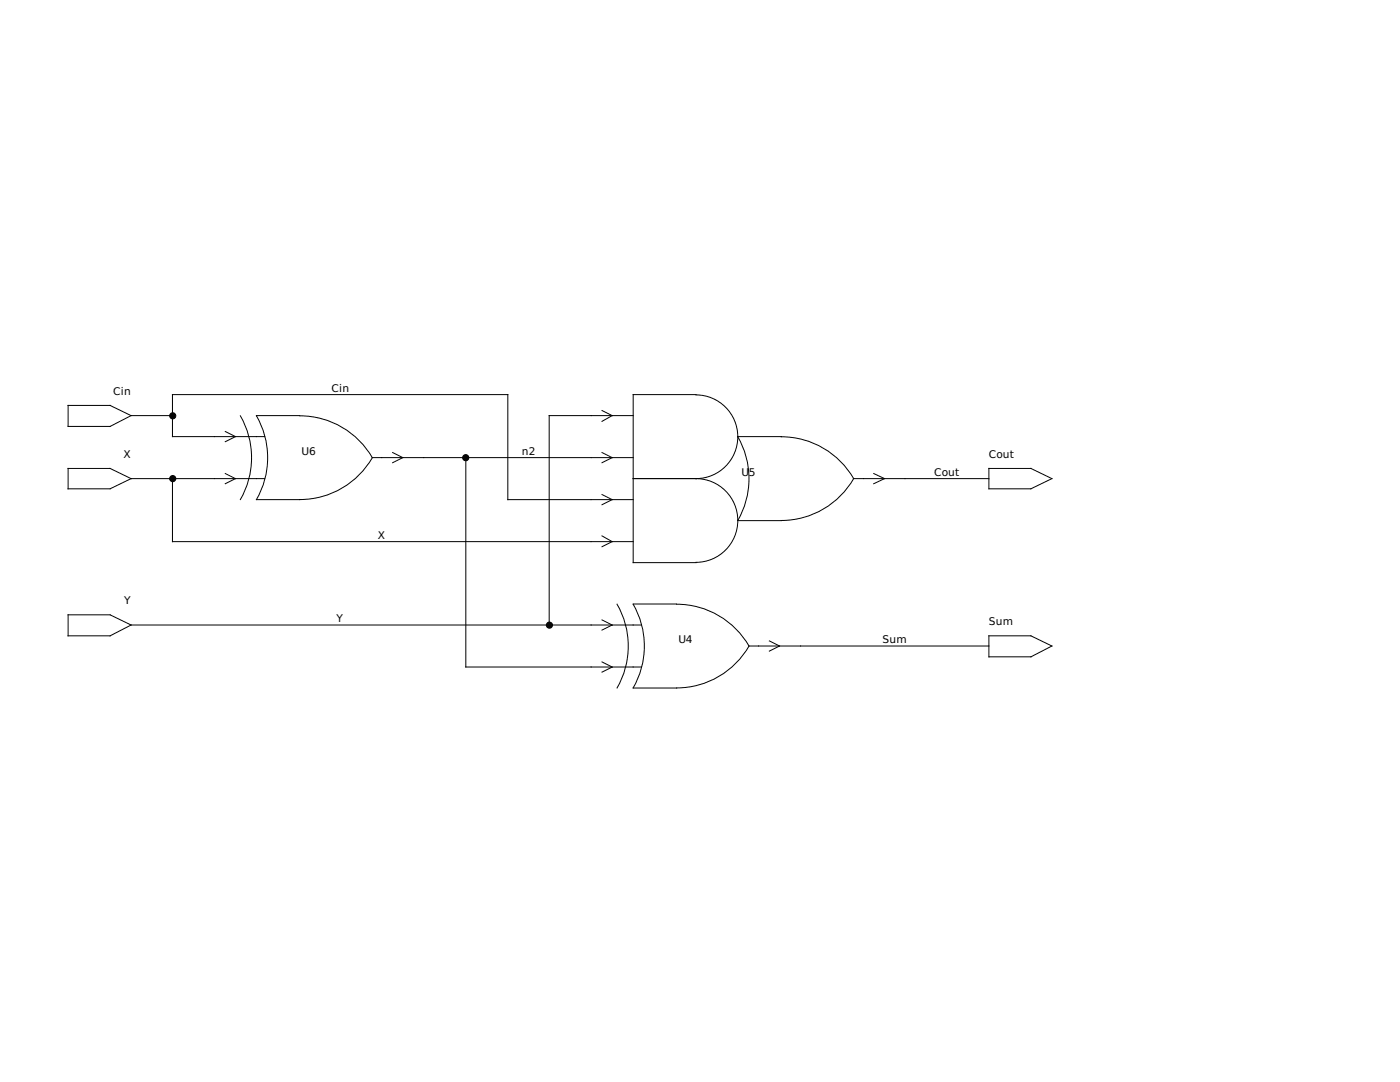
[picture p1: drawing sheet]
<svg xmlns="http://www.w3.org/2000/svg" width="279mm" height="216mm" viewBox="0 0 279 216" stroke-linecap="round" stroke-linejoin="round" font-family="sans-serif">
<g fill="none" stroke="#000" stroke-width=".2">
<path d="M138.9 78.8a8.4 8.4 0 0 1 8.3 8.4 8.4 8.4 0 0 1-8.3 8.3 8.4 8.4 0 0 1 8.3 8.4 8.4 8.4 0 0 1-8.3 8.3M138.9 78.7h-12.5v33.6h12.5M13.6 93.5h8.4l4.2 2-4.2 2h-8.4zM13.6 80.9h8.4l4.2 2-4.2 2.2h-8.4zM26.2 82.9h8.2M26.2 95.5h26.6M34.4 95.5v12.6h92M45 86.1l2 1-2 1M45 94.5l2 1-2 1M48 83a16.7 16.7 0 0 1 0 16.7M51.2 83a16.7 16.7 0 0 1 0 16.7h8.6a16.8 16.8 0 0 0 14.5-8.4M51.2 82.9h8.6"/>
<path d="M52.8 87.1h-18.4v-8.4h66.9v21h25.1M59.8 83a16.7 16.7 0 0 1 14.5 8.3h52.1M78.4 90.3l2 1-2 1M93 91.3v41.8h35M120.1 98.7l2.1 1-2.1 1M120.1 81.9l2.1 1-2.1 1.2M120.1 90.3l2.1 1-2.1 1M126.4 82.9h-16.8v41.8M126.4 95.5h12.5M147.2 87.1h8.8M147.2 87.2a16.7 16.7 0 0 1 0 16.7M155.9 87.2a16.7 16.7 0 0 1 14.5 8.3 16.7 16.7 0 0 1-14.5 8.4"/>
<path d="M170.3 95.5h27.1M174.4 94.5l2.1 1-2.1 1M197.4 93.5h8.3l4.2 2-4.2 2h-8.3zM120.1 106.9l2.1 1.2-2.1 1M147.2 103.9h8.8M13.6 122.7h8.4l4.2 2-4.2 2.2h-8.4zM26.2 124.7h101.8M120.1 132.1l2.1 1-2.1 1M120.1 123.7l2.1 1-2.1 1M123.1 120.6a16.7 16.7 0 0 1 0 16.7M126.4 137.3h8.6M149.5 128.9a16.7 16.7 0 0 1-14.5 8.4"/>
<path d="M149.5 128.9h47.9M149.5 128.9a16.8 16.8 0 0 0-14.5-8.4l-8.6 .1a16.7 16.7 0 0 1 0 16.7M153.5 127.9l2.1 1-2.1 1M197.4 126.9h8.3l4.2 2-4.2 2.2h-8.3z"/>
</g>
<g fill="#000" stroke="#000" stroke-width=".2">
<circle cx="34.5" cy="83" r=".61"/>
<circle cx="34.5" cy="95.5" r=".61"/>
<circle cx="92.9" cy="91.3" r=".61"/>
<circle cx="109.7" cy="124.7" r=".61"/>
</g>
<g font-size="2.1">
<text x="22.6" y="78.7">Cin</text>
<text x="66.2" y="78.2">Cin</text>
<text x="24.6" y="91.3">X</text>
<text x="60.2" y="90.8">U6</text>
<text x="104.1" y="90.8">n2</text>
<text x="148" y="95">U5</text>
<text x="186.4" y="95">Cout</text>
<text x="197.4" y="91.3">Cout</text>
<text x="75.4" y="107.6">X</text>
<text x="24.8" y="120.5">Y</text>
<text x="67.2" y="124.2">Y</text>
<text x="197.4" y="124.7">Sum</text>
<text x="135.4" y="128.4">U4</text>
<text x="176.1" y="128.4">Sum</text>
</g>
</svg>
